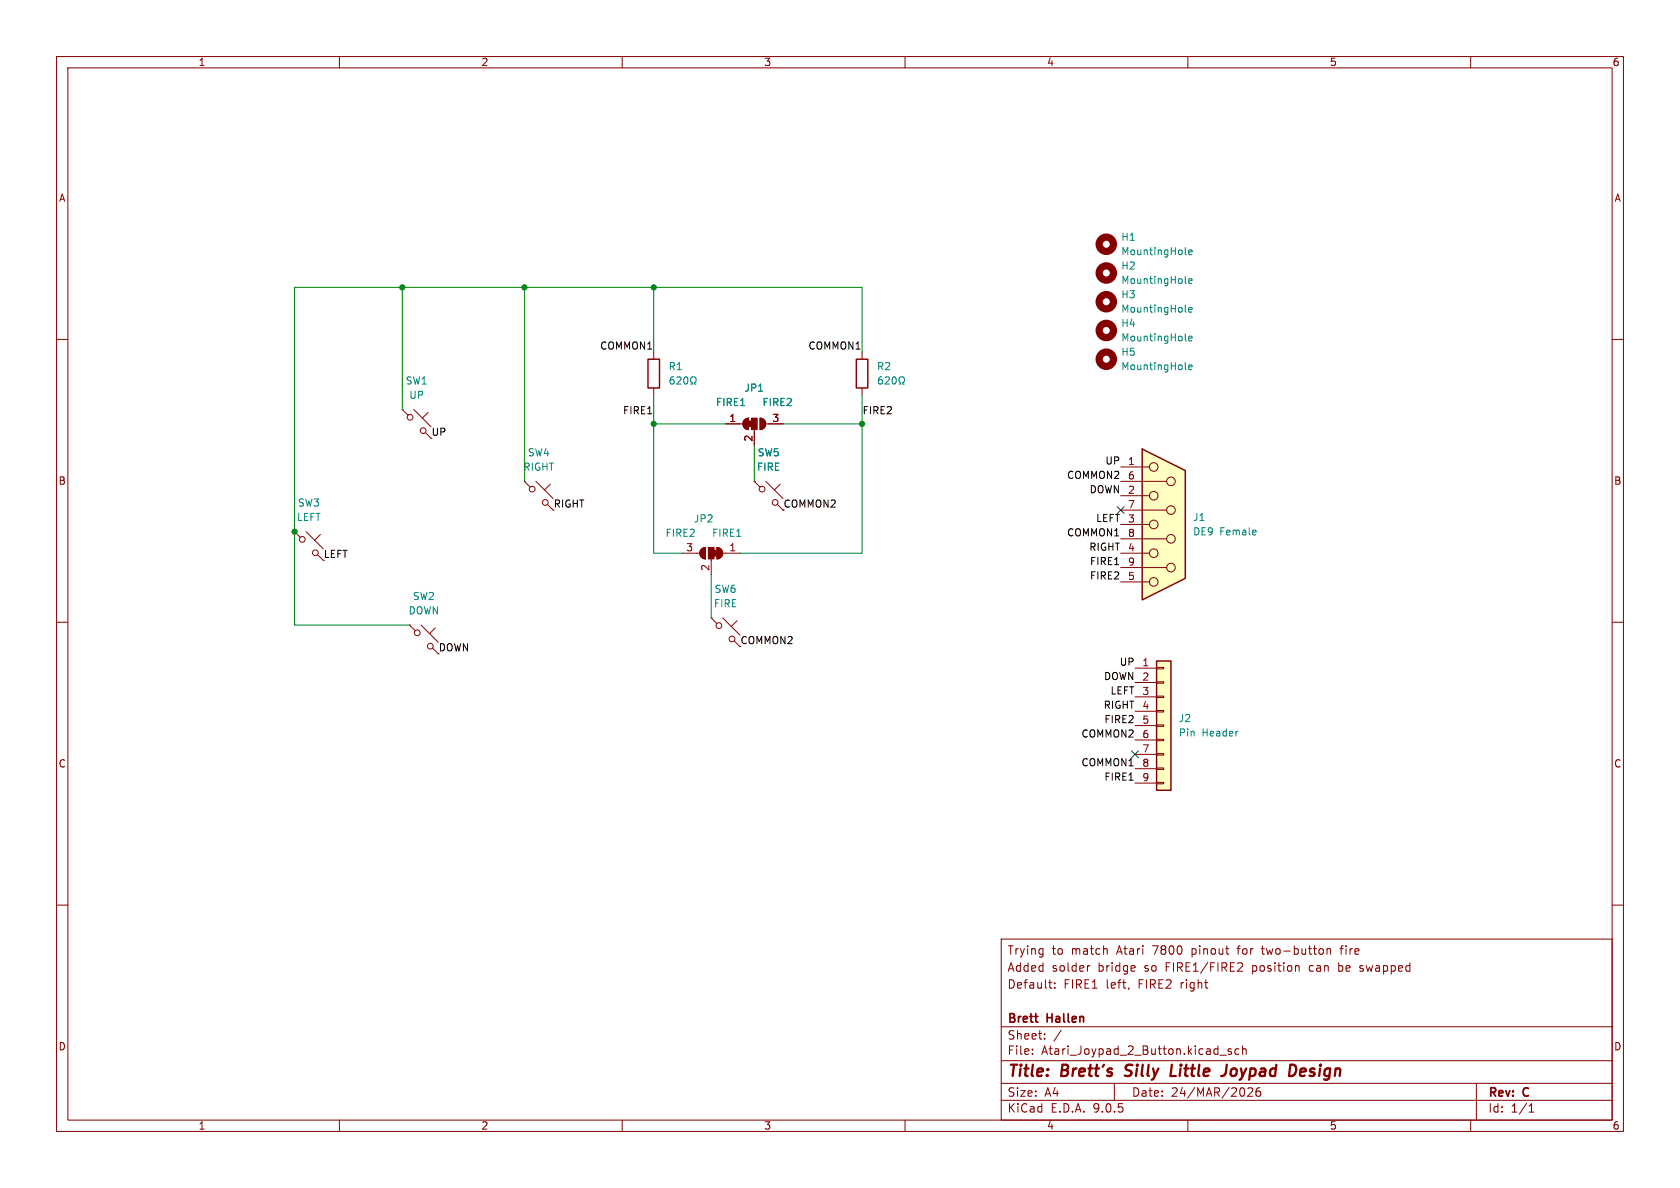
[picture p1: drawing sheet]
(kicad_sch
 (version 20250114)
 (generator "eeschema")
 (generator_version "9.0")
 (paper "A4")
 (title_block
  (title "Brett's Silly Little Joypad Design")
  (date "24/MAR/2026")
  (rev "C")
  (company "Brett Hallen")
  (comment 2 "Default: FIRE1 left, FIRE2 right")
  (comment 3 "Added solder bridge so FIRE1/FIRE2 position can be swapped")
  (comment 4 "Trying to match Atari 7800 pinout for two-button fire"))
 (lib_symbols
  (symbol "Connector:DE9_Socket"
   (pin_names
    (offset 1.016) (hide yes)) (exclude_from_sim no) (in_bom yes) (on_board yes)
   (property "Reference" "J" (at 0 13.97 0) (effects (font (size 1.27 1.27))))
   (property "Value" "DE9_Socket" (at 0 -14.605 0) (effects (font (size 1.27 1.27))))
   (property "Footprint" "" (at 0 0 0) (effects (font (size 1.27 1.27)) (hide yes)))
   (property "Datasheet" "~" (at 0 0 0) (effects (font (size 1.27 1.27)) (hide yes)))
   (property "Description" "9-pin D-SUB connector, socket (female)" (at 0 0 0) (effects (font (size 1.27 1.27)) (hide yes)))
   (symbol "DE9_Socket_0_1"
    (polyline (pts (xy -3.81 13.335) (xy -3.81 -13.335) (xy 3.81 -9.525) (xy 3.81 9.525) (xy -3.81 13.335)) (stroke (width 0.254) (type default)) (fill (type background)))
    (polyline (pts (xy -3.81 10.16) (xy -2.54 10.16)) (stroke (width 0) (type default)) (fill (type none)))
    (polyline (pts (xy -3.81 7.62) (xy 0.508 7.62)) (stroke (width 0) (type default)) (fill (type none)))
    (polyline (pts (xy -3.81 5.08) (xy -2.54 5.08)) (stroke (width 0) (type default)) (fill (type none)))
    (polyline (pts (xy -3.81 2.54) (xy 0.508 2.54)) (stroke (width 0) (type default)) (fill (type none)))
    (polyline (pts (xy -3.81 0) (xy -2.54 0)) (stroke (width 0) (type default)) (fill (type none)))
    (polyline (pts (xy -3.81 -2.54) (xy 0.508 -2.54)) (stroke (width 0) (type default)) (fill (type none)))
    (polyline (pts (xy -3.81 -5.08) (xy -2.54 -5.08)) (stroke (width 0) (type default)) (fill (type none)))
    (polyline (pts (xy -3.81 -7.62) (xy 0.508 -7.62)) (stroke (width 0) (type default)) (fill (type none)))
    (polyline (pts (xy -3.81 -10.16) (xy -2.54 -10.16)) (stroke (width 0) (type default)) (fill (type none)))
    (circle (center -1.778 10.16) (radius 0.762) (stroke (width 0) (type default)) (fill (type none)))
    (circle (center -1.778 5.08) (radius 0.762) (stroke (width 0) (type default)) (fill (type none)))
    (circle (center -1.778 0) (radius 0.762) (stroke (width 0) (type default)) (fill (type none)))
    (circle (center -1.778 -5.08) (radius 0.762) (stroke (width 0) (type default)) (fill (type none)))
    (circle (center -1.778 -10.16) (radius 0.762) (stroke (width 0) (type default)) (fill (type none)))
    (circle (center 1.27 7.62) (radius 0.762) (stroke (width 0) (type default)) (fill (type none)))
    (circle (center 1.27 2.54) (radius 0.762) (stroke (width 0) (type default)) (fill (type none)))
    (circle (center 1.27 -2.54) (radius 0.762) (stroke (width 0) (type default)) (fill (type none)))
    (circle (center 1.27 -7.62) (radius 0.762) (stroke (width 0) (type default)) (fill (type none))))
   (symbol "DE9_Socket_1_1"
    (pin passive line (at -7.62 10.16 0) (length 3.81) (name "1" (effects (font (size 1.27 1.27)))) (number "1" (effects (font (size 1.27 1.27)))))
    (pin passive line (at -7.62 7.62 0) (length 3.81) (name "6" (effects (font (size 1.27 1.27)))) (number "6" (effects (font (size 1.27 1.27)))))
    (pin passive line (at -7.62 5.08 0) (length 3.81) (name "2" (effects (font (size 1.27 1.27)))) (number "2" (effects (font (size 1.27 1.27)))))
    (pin passive line (at -7.62 2.54 0) (length 3.81) (name "7" (effects (font (size 1.27 1.27)))) (number "7" (effects (font (size 1.27 1.27)))))
    (pin passive line (at -7.62 0 0) (length 3.81) (name "3" (effects (font (size 1.27 1.27)))) (number "3" (effects (font (size 1.27 1.27)))))
    (pin passive line (at -7.62 -2.54 0) (length 3.81) (name "8" (effects (font (size 1.27 1.27)))) (number "8" (effects (font (size 1.27 1.27)))))
    (pin passive line (at -7.62 -5.08 0) (length 3.81) (name "4" (effects (font (size 1.27 1.27)))) (number "4" (effects (font (size 1.27 1.27)))))
    (pin passive line (at -7.62 -7.62 0) (length 3.81) (name "9" (effects (font (size 1.27 1.27)))) (number "9" (effects (font (size 1.27 1.27)))))
    (pin passive line (at -7.62 -10.16 0) (length 3.81) (name "5" (effects (font (size 1.27 1.27)))) (number "5" (effects (font (size 1.27 1.27))))))
   (embedded_fonts no))
  (symbol "Connector_Generic:Conn_01x09"
   (pin_names
    (offset 1.016) (hide yes)) (exclude_from_sim no) (in_bom yes) (on_board yes)
   (property "Reference" "J" (at 0 12.7 0) (effects (font (size 1.27 1.27))))
   (property "Value" "Conn_01x09" (at 0 -12.7 0) (effects (font (size 1.27 1.27))))
   (property "Footprint" "" (at 0 0 0) (effects (font (size 1.27 1.27)) (hide yes)))
   (property "Datasheet" "~" (at 0 0 0) (effects (font (size 1.27 1.27)) (hide yes)))
   (property "Description" "Generic connector, single row, 01x09, script generated (kicad-library-utils/schlib/autogen/connector/)" (at 0 0 0) (effects (font (size 1.27 1.27)) (hide yes)))
   (symbol "Conn_01x09_1_1"
    (rectangle (start -1.27 11.43) (end 1.27 -11.43) (stroke (width 0.254) (type default)) (fill (type background)))
    (rectangle (start -1.27 10.287) (end 0 10.033) (stroke (width 0.1524) (type default)) (fill (type none)))
    (rectangle (start -1.27 7.747) (end 0 7.493) (stroke (width 0.1524) (type default)) (fill (type none)))
    (rectangle (start -1.27 5.207) (end 0 4.953) (stroke (width 0.1524) (type default)) (fill (type none)))
    (rectangle (start -1.27 2.667) (end 0 2.413) (stroke (width 0.1524) (type default)) (fill (type none)))
    (rectangle (start -1.27 0.127) (end 0 -0.127) (stroke (width 0.1524) (type default)) (fill (type none)))
    (rectangle (start -1.27 -2.413) (end 0 -2.667) (stroke (width 0.1524) (type default)) (fill (type none)))
    (rectangle (start -1.27 -4.953) (end 0 -5.207) (stroke (width 0.1524) (type default)) (fill (type none)))
    (rectangle (start -1.27 -7.493) (end 0 -7.747) (stroke (width 0.1524) (type default)) (fill (type none)))
    (rectangle (start -1.27 -10.033) (end 0 -10.287) (stroke (width 0.1524) (type default)) (fill (type none)))
    (pin passive line (at -5.08 10.16 0) (length 3.81) (name "Pin_1" (effects (font (size 1.27 1.27)))) (number "1" (effects (font (size 1.27 1.27)))))
    (pin passive line (at -5.08 7.62 0) (length 3.81) (name "Pin_2" (effects (font (size 1.27 1.27)))) (number "2" (effects (font (size 1.27 1.27)))))
    (pin passive line (at -5.08 5.08 0) (length 3.81) (name "Pin_3" (effects (font (size 1.27 1.27)))) (number "3" (effects (font (size 1.27 1.27)))))
    (pin passive line (at -5.08 2.54 0) (length 3.81) (name "Pin_4" (effects (font (size 1.27 1.27)))) (number "4" (effects (font (size 1.27 1.27)))))
    (pin passive line (at -5.08 0 0) (length 3.81) (name "Pin_5" (effects (font (size 1.27 1.27)))) (number "5" (effects (font (size 1.27 1.27)))))
    (pin passive line (at -5.08 -2.54 0) (length 3.81) (name "Pin_6" (effects (font (size 1.27 1.27)))) (number "6" (effects (font (size 1.27 1.27)))))
    (pin passive line (at -5.08 -5.08 0) (length 3.81) (name "Pin_7" (effects (font (size 1.27 1.27)))) (number "7" (effects (font (size 1.27 1.27)))))
    (pin passive line (at -5.08 -7.62 0) (length 3.81) (name "Pin_8" (effects (font (size 1.27 1.27)))) (number "8" (effects (font (size 1.27 1.27)))))
    (pin passive line (at -5.08 -10.16 0) (length 3.81) (name "Pin_9" (effects (font (size 1.27 1.27)))) (number "9" (effects (font (size 1.27 1.27))))))
   (embedded_fonts no))
  (symbol "Device:R"
   (pin_numbers (hide yes))
   (pin_names
    (offset 0)) (exclude_from_sim no) (in_bom yes) (on_board yes)
   (property "Reference" "R" (at 2.032 0 90) (effects (font (size 1.27 1.27))))
   (property "Value" "R" (at 0 0 90) (effects (font (size 1.27 1.27))))
   (property "Footprint" "" (at -1.778 0 90) (effects (font (size 1.27 1.27)) (hide yes)))
   (property "Datasheet" "~" (at 0 0 0) (effects (font (size 1.27 1.27)) (hide yes)))
   (property "Description" "Resistor" (at 0 0 0) (effects (font (size 1.27 1.27)) (hide yes)))
   (symbol "R_0_1"
    (rectangle (start -1.016 -2.54) (end 1.016 2.54) (stroke (width 0.254) (type default)) (fill (type none))))
   (symbol "R_1_1"
    (pin passive line (at 0 3.81 270) (length 1.27) (name "~" (effects (font (size 1.27 1.27)))) (number "1" (effects (font (size 1.27 1.27)))))
    (pin passive line (at 0 -3.81 90) (length 1.27) (name "~" (effects (font (size 1.27 1.27)))) (number "2" (effects (font (size 1.27 1.27))))))
   (embedded_fonts no))
  (symbol "Jumper:SolderJumper_3_Bridged12"
   (pin_names
    (offset 0) (hide yes)) (exclude_from_sim no) (in_bom no) (on_board yes)
   (property "Reference" "JP" (at -2.54 -2.54 0) (effects (font (size 1.27 1.27))))
   (property "Value" "SolderJumper_3_Bridged12" (at 0 2.794 0) (effects (font (size 1.27 1.27))))
   (property "Footprint" "" (at 0 0 0) (effects (font (size 1.27 1.27)) (hide yes)))
   (property "Datasheet" "~" (at 0 0 0) (effects (font (size 1.27 1.27)) (hide yes)))
   (property "Description" "3-pole Solder Jumper, pins 1+2 closed/bridged" (at 0 0 0) (effects (font (size 1.27 1.27)) (hide yes)))
   (symbol "SolderJumper_3_Bridged12_0_1"
    (polyline (pts (xy -2.54 0) (xy -2.032 0)) (stroke (width 0) (type default)) (fill (type none)))
    (polyline (pts (xy -1.016 1.016) (xy -1.016 -1.016)) (stroke (width 0) (type default)) (fill (type none)))
    (rectangle (start -1.016 0.508) (end -0.508 -0.508) (stroke (width 0) (type default)) (fill (type outline)))
    (arc (start -1.016 -1.016) (mid -2.0276 0) (end -1.016 1.016) (stroke (width 0) (type default)) (fill (type none)))
    (arc (start -1.016 -1.016) (mid -2.0276 0) (end -1.016 1.016) (stroke (width 0) (type default)) (fill (type outline)))
    (rectangle (start -0.508 1.016) (end 0.508 -1.016) (stroke (width 0) (type default)) (fill (type outline)))
    (polyline (pts (xy 0 -1.27) (xy 0 -1.016)) (stroke (width 0) (type default)) (fill (type none)))
    (arc (start 1.016 1.016) (mid 2.0276 0) (end 1.016 -1.016) (stroke (width 0) (type default)) (fill (type none)))
    (arc (start 1.016 1.016) (mid 2.0276 0) (end 1.016 -1.016) (stroke (width 0) (type default)) (fill (type outline)))
    (polyline (pts (xy 1.016 1.016) (xy 1.016 -1.016)) (stroke (width 0) (type default)) (fill (type none)))
    (polyline (pts (xy 2.54 0) (xy 2.032 0)) (stroke (width 0) (type default)) (fill (type none))))
   (symbol "SolderJumper_3_Bridged12_1_1"
    (pin passive line (at -5.08 0 0) (length 2.54) (name "A" (effects (font (size 1.27 1.27)))) (number "1" (effects (font (size 1.27 1.27)))))
    (pin passive line (at 0 -3.81 90) (length 2.54) (name "C" (effects (font (size 1.27 1.27)))) (number "2" (effects (font (size 1.27 1.27)))))
    (pin passive line (at 5.08 0 180) (length 2.54) (name "B" (effects (font (size 1.27 1.27)))) (number "3" (effects (font (size 1.27 1.27))))))
   (embedded_fonts no))
  (symbol "Mechanical:MountingHole"
   (pin_names
    (offset 1.016)) (exclude_from_sim no) (in_bom no) (on_board yes)
   (property "Reference" "H" (at 0 5.08 0) (effects (font (size 1.27 1.27))))
   (property "Value" "MountingHole" (at 0 3.175 0) (effects (font (size 1.27 1.27))))
   (property "Footprint" "" (at 0 0 0) (effects (font (size 1.27 1.27)) (hide yes)))
   (property "Datasheet" "~" (at 0 0 0) (effects (font (size 1.27 1.27)) (hide yes)))
   (property "Description" "Mounting Hole without connection" (at 0 0 0) (effects (font (size 1.27 1.27)) (hide yes)))
   (symbol "MountingHole_0_1"
    (circle (center 0 0) (radius 1.27) (stroke (width 1.27) (type default)) (fill (type none))))
   (embedded_fonts no))
  (symbol "Switch:SW_Push_45deg"
   (pin_numbers (hide yes))
   (pin_names
    (offset 1.016) (hide yes)) (exclude_from_sim no) (in_bom yes) (on_board yes)
   (property "Reference" "SW" (at 3.048 1.016 0) (effects (font (size 1.27 1.27)) (justify left)))
   (property "Value" "SW_Push_45deg" (at 0 -3.81 0) (effects (font (size 1.27 1.27))))
   (property "Footprint" "" (at 0 0 0) (effects (font (size 1.27 1.27)) (hide yes)))
   (property "Datasheet" "~" (at 0 0 0) (effects (font (size 1.27 1.27)) (hide yes)))
   (property "Description" "Push button switch, normally open, two pins, 45° tilted" (at 0 0 0) (effects (font (size 1.27 1.27)) (hide yes)))
   (symbol "SW_Push_45deg_0_1"
    (polyline (pts (xy -2.54 2.54) (xy -1.524 1.524) (xy -1.524 1.524)) (stroke (width 0) (type default)) (fill (type none)))
    (circle (center -1.1684 1.1684) (radius 0.508) (stroke (width 0) (type default)) (fill (type none)))
    (polyline (pts (xy -0.508 2.54) (xy 2.54 -0.508)) (stroke (width 0) (type default)) (fill (type none)))
    (polyline (pts (xy 1.016 1.016) (xy 2.032 2.032)) (stroke (width 0) (type default)) (fill (type none)))
    (circle (center 1.143 -1.1938) (radius 0.508) (stroke (width 0) (type default)) (fill (type none)))
    (polyline (pts (xy 1.524 -1.524) (xy 2.54 -2.54) (xy 2.54 -2.54) (xy 2.54 -2.54)) (stroke (width 0) (type default)) (fill (type none)))
    (pin passive line (at -2.54 2.54 0) (length 0) (name "1" (effects (font (size 1.27 1.27)))) (number "1" (effects (font (size 1.27 1.27)))))
    (pin passive line (at 2.54 -2.54 180) (length 0) (name "2" (effects (font (size 1.27 1.27)))) (number "2" (effects (font (size 1.27 1.27))))))
   (embedded_fonts no)))
 (junction
  (at 71.12 50.8)
  (diameter 0)
  (color 0 0 0 0))
 (junction
  (at 115.57 74.93)
  (diameter 0)
  (color 0 0 0 0))
 (junction
  (at 92.71 50.8)
  (diameter 0)
  (color 0 0 0 0))
 (junction
  (at 115.57 50.8)
  (diameter 0)
  (color 0 0 0 0))
 (junction
  (at 152.4 74.93)
  (diameter 0)
  (color 0 0 0 0))
 (junction
  (at 52.07 93.98)
  (diameter 0)
  (color 0 0 0 0))
 (no_connect
  (at 200.66 133.35))
 (no_connect
  (at 198.12 90.17))
 (wire
  (pts (xy 92.71 50.8) (xy 115.57 50.8))
  (stroke (width 0) (type default)))
 (wire
  (pts (xy 125.73 101.6) (xy 125.73 109.22))
  (stroke (width 0) (type default)))
 (wire
  (pts (xy 92.71 50.8) (xy 92.71 85.09))
  (stroke (width 0) (type default)))
 (wire
  (pts (xy 152.4 50.8) (xy 115.57 50.8))
  (stroke (width 0) (type default)))
 (wire
  (pts (xy 115.57 50.8) (xy 115.57 62.23))
  (stroke (width 0) (type default)))
 (wire
  (pts (xy 72.39 110.49) (xy 52.07 110.49))
  (stroke (width 0) (type default)))
 (wire
  (pts (xy 133.35 78.74) (xy 133.35 85.09))
  (stroke (width 0) (type default)))
 (wire
  (pts (xy 71.12 72.39) (xy 71.12 50.8))
  (stroke (width 0) (type default)))
 (wire
  (pts (xy 52.07 110.49) (xy 52.07 93.98))
  (stroke (width 0) (type default)))
 (wire
  (pts (xy 71.12 50.8) (xy 92.71 50.8))
  (stroke (width 0) (type default)))
 (wire
  (pts (xy 120.65 97.79) (xy 115.57 97.79))
  (stroke (width 0) (type default)))
 (wire
  (pts (xy 152.4 74.93) (xy 152.4 69.85))
  (stroke (width 0) (type default)))
 (wire
  (pts (xy 52.07 50.8) (xy 71.12 50.8))
  (stroke (width 0) (type default)))
 (wire
  (pts (xy 152.4 74.93) (xy 152.4 97.79))
  (stroke (width 0) (type default)))
 (wire
  (pts (xy 115.57 74.93) (xy 128.27 74.93))
  (stroke (width 0) (type default)))
 (wire
  (pts (xy 130.81 97.79) (xy 152.4 97.79))
  (stroke (width 0) (type default)))
 (wire
  (pts (xy 115.57 74.93) (xy 115.57 97.79))
  (stroke (width 0) (type default)))
 (wire
  (pts (xy 138.43 74.93) (xy 152.4 74.93))
  (stroke (width 0) (type default)))
 (wire
  (pts (xy 115.57 74.93) (xy 115.57 69.85))
  (stroke (width 0) (type default)))
 (wire
  (pts (xy 152.4 62.23) (xy 152.4 50.8))
  (stroke (width 0) (type default)))
 (wire
  (pts (xy 52.07 93.98) (xy 52.07 50.8))
  (stroke (width 0) (type default)))
 (label "COMMON2"
  (at 200.66 130.81 180)
  (effects (font (size 1.27 1.27)) (justify right bottom)))
 (label "RIGHT"
  (at 200.66 125.73 180)
  (effects (font (size 1.27 1.27)) (justify right bottom)))
 (label "FIRE1"
  (at 200.66 138.43 180)
  (effects (font (size 1.27 1.27)) (justify right bottom)))
 (label "COMMON2"
  (at 138.43 90.17 0)
  (effects (font (size 1.27 1.27)) (justify left bottom)))
 (label "DOWN"
  (at 200.66 120.65 180)
  (effects (font (size 1.27 1.27)) (justify right bottom)))
 (label "COMMON1"
  (at 200.66 135.89 180)
  (effects (font (size 1.27 1.27)) (justify right bottom)))
 (label "RIGHT"
  (at 97.79 90.17 0)
  (effects (font (size 1.27 1.27)) (justify left bottom)))
 (label "FIRE1"
  (at 115.57 73.66 180)
  (effects (font (size 1.27 1.27)) (justify right bottom)))
 (label "FIRE2"
  (at 152.4 73.66 0)
  (effects (font (size 1.27 1.27)) (justify left bottom)))
 (label "UP"
  (at 76.2 77.47 0)
  (effects (font (size 1.27 1.27)) (justify left bottom)))
 (label "DOWN"
  (at 77.47 115.57 0)
  (effects (font (size 1.27 1.27)) (justify left bottom)))
 (label "FIRE2"
  (at 200.66 128.27 180)
  (effects (font (size 1.27 1.27)) (justify right bottom)))
 (label "DOWN"
  (at 198.12 87.63 180)
  (effects (font (size 1.27 1.27)) (justify right bottom)))
 (label "COMMON1"
  (at 152.4 62.23 180)
  (effects (font (size 1.27 1.27)) (justify right bottom)))
 (label "COMMON2"
  (at 130.81 114.3 0)
  (effects (font (size 1.27 1.27)) (justify left bottom)))
 (label "UP"
  (at 200.66 118.11 180)
  (effects (font (size 1.27 1.27)) (justify right bottom)))
 (label "COMMON2"
  (at 198.12 85.09 180)
  (effects (font (size 1.27 1.27)) (justify right bottom)))
 (label "LEFT"
  (at 200.66 123.19 180)
  (effects (font (size 1.27 1.27)) (justify right bottom)))
 (label "UP"
  (at 198.12 82.55 180)
  (effects (font (size 1.27 1.27)) (justify right bottom)))
 (label "COMMON1"
  (at 198.12 95.25 180)
  (effects (font (size 1.27 1.27)) (justify right bottom)))
 (label "LEFT"
  (at 57.15 99.06 0)
  (effects (font (size 1.27 1.27)) (justify left bottom)))
 (label "RIGHT"
  (at 198.12 97.79 180)
  (effects (font (size 1.27 1.27)) (justify right bottom)))
 (label "FIRE2"
  (at 198.12 102.87 180)
  (effects (font (size 1.27 1.27)) (justify right bottom)))
 (label "COMMON1"
  (at 115.57 62.23 180)
  (effects (font (size 1.27 1.27)) (justify right bottom)))
 (label "FIRE1"
  (at 198.12 100.33 180)
  (effects (font (size 1.27 1.27)) (justify right bottom)))
 (label "LEFT"
  (at 198.12 92.71 180)
  (effects (font (size 1.27 1.27)) (justify right bottom)))
 (symbol
  (lib_id "Switch:SW_Push_45deg")
  (at 128.27 111.76 0)
  (unit 1)
  (exclude_from_sim no)
  (in_bom yes)
  (on_board yes)
  (dnp no)
  (fields_autoplaced yes)
  (property "Reference" "SW6" (at 128.27 104.14 0) (effects (font (size 1.27 1.27))))
  (property "Value" "FIRE" (at 128.27 106.68 0) (effects (font (size 1.27 1.27))))
  (property "Footprint" "Button_Switch_THT:SW_PUSH-12mm" (at 128.27 111.76 0) (effects (font (size 1.27 1.27)) (hide yes)))
  (property "Datasheet" "~" (at 128.27 111.76 0) (effects (font (size 1.27 1.27)) (hide yes)))
  (property "Description" "Push button switch, normally open, two pins, 45° tilted" (at 128.27 111.76 0) (effects (font (size 1.27 1.27)) (hide yes)))
  (pin "2")
  (pin "1"))
 (symbol
  (lib_id "Switch:SW_Push_45deg")
  (at 135.89 87.63 0)
  (unit 1)
  (exclude_from_sim no)
  (in_bom yes)
  (on_board yes)
  (dnp no)
  (fields_autoplaced yes)
  (property "Reference" "SW5" (at 135.89 80.01 0) (effects (font (size 1.27 1.27))))
  (property "Value" "FIRE" (at 135.89 82.55 0) (effects (font (size 1.27 1.27))))
  (property "Footprint" "Button_Switch_THT:SW_PUSH-12mm" (at 135.89 87.63 0) (effects (font (size 1.27 1.27)) (hide yes)))
  (property "Datasheet" "~" (at 135.89 87.63 0) (effects (font (size 1.27 1.27)) (hide yes)))
  (property "Description" "Push button switch, normally open, two pins, 45° tilted" (at 135.89 87.63 0) (effects (font (size 1.27 1.27)) (hide yes)))
  (pin "2")
  (pin "1"))
 (symbol
  (lib_id "Device:R")
  (at 115.57 66.04 180)
  (unit 1)
  (exclude_from_sim no)
  (in_bom yes)
  (on_board yes)
  (dnp no)
  (fields_autoplaced yes)
  (property "Reference" "R1" (at 118.11 64.7699 0) (effects (font (size 1.27 1.27)) (justify right)))
  (property "Value" "620Ω" (at 118.11 67.3099 0) (effects (font (size 1.27 1.27)) (justify right)))
  (property "Footprint" "Resistor_THT:R_Axial_DIN0207_L6.3mm_D2.5mm_P7.62mm_Horizontal" (at 117.348 66.04 90) (effects (font (size 1.27 1.27)) (hide yes)))
  (property "Datasheet" "~" (at 115.57 66.04 0) (effects (font (size 1.27 1.27)) (hide yes)))
  (property "Description" "Resistor" (at 115.57 66.04 0) (effects (font (size 1.27 1.27)) (hide yes)))
  (pin "1")
  (pin "2"))
 (symbol
  (lib_id "Switch:SW_Push_45deg")
  (at 74.93 113.03 0)
  (unit 1)
  (exclude_from_sim no)
  (in_bom yes)
  (on_board yes)
  (dnp no)
  (fields_autoplaced yes)
  (property "Reference" "SW2" (at 74.93 105.41 0) (effects (font (size 1.27 1.27))))
  (property "Value" "DOWN" (at 74.93 107.95 0) (effects (font (size 1.27 1.27))))
  (property "Footprint" "Button_Switch_THT:SW_PUSH-12mm" (at 74.93 113.03 0) (effects (font (size 1.27 1.27)) (hide yes)))
  (property "Datasheet" "~" (at 74.93 113.03 0) (effects (font (size 1.27 1.27)) (hide yes)))
  (property "Description" "Push button switch, normally open, two pins, 45° tilted" (at 74.93 113.03 0) (effects (font (size 1.27 1.27)) (hide yes)))
  (pin "2")
  (pin "1"))
 (symbol
  (lib_id "Mechanical:MountingHole")
  (at 195.58 58.42 0)
  (unit 1)
  (exclude_from_sim no)
  (in_bom no)
  (on_board yes)
  (dnp no)
  (fields_autoplaced yes)
  (property "Reference" "H4" (at 198.12 57.1499 0) (effects (font (size 1.27 1.27)) (justify left)))
  (property "Value" "MountingHole" (at 198.12 59.6899 0) (effects (font (size 1.27 1.27)) (justify left)))
  (property "Footprint" "MountingHole:MountingHole_3.2mm_M3_DIN965" (at 195.58 58.42 0) (effects (font (size 1.27 1.27)) (hide yes)))
  (property "Datasheet" "~" (at 195.58 58.42 0) (effects (font (size 1.27 1.27)) (hide yes)))
  (property "Description" "Mounting Hole without connection" (at 195.58 58.42 0) (effects (font (size 1.27 1.27)) (hide yes))))
 (symbol
  (lib_id "Device:R")
  (at 152.4 66.04 180)
  (unit 1)
  (exclude_from_sim no)
  (in_bom yes)
  (on_board yes)
  (dnp no)
  (fields_autoplaced yes)
  (property "Reference" "R2" (at 154.94 64.7699 0) (effects (font (size 1.27 1.27)) (justify right)))
  (property "Value" "620Ω" (at 154.94 67.3099 0) (effects (font (size 1.27 1.27)) (justify right)))
  (property "Footprint" "Resistor_THT:R_Axial_DIN0207_L6.3mm_D2.5mm_P7.62mm_Horizontal" (at 154.178 66.04 90) (effects (font (size 1.27 1.27)) (hide yes)))
  (property "Datasheet" "~" (at 152.4 66.04 0) (effects (font (size 1.27 1.27)) (hide yes)))
  (property "Description" "Resistor" (at 152.4 66.04 0) (effects (font (size 1.27 1.27)) (hide yes)))
  (pin "1")
  (pin "2"))
 (symbol
  (lib_id "Switch:SW_Push_45deg")
  (at 73.66 74.93 0)
  (unit 1)
  (exclude_from_sim no)
  (in_bom yes)
  (on_board yes)
  (dnp no)
  (fields_autoplaced yes)
  (property "Reference" "SW1" (at 73.66 67.31 0) (effects (font (size 1.27 1.27))))
  (property "Value" "UP" (at 73.66 69.85 0) (effects (font (size 1.27 1.27))))
  (property "Footprint" "Button_Switch_THT:SW_PUSH-12mm" (at 73.66 74.93 0) (effects (font (size 1.27 1.27)) (hide yes)))
  (property "Datasheet" "~" (at 73.66 74.93 0) (effects (font (size 1.27 1.27)) (hide yes)))
  (property "Description" "Push button switch, normally open, two pins, 45° tilted" (at 73.66 74.93 0) (effects (font (size 1.27 1.27)) (hide yes)))
  (pin "2")
  (pin "1"))
 (symbol
  (lib_id "Jumper:SolderJumper_3_Bridged12")
  (at 133.35 74.93 0)
  (unit 1)
  (exclude_from_sim no)
  (in_bom no)
  (on_board yes)
  (dnp no)
  (fields_autoplaced yes)
  (property "Reference" "JP1" (at 133.35 68.58 0) (effects (font (size 1.27 1.27))))
  (property "Value" "FIRE1   FIRE2" (at 133.35 71.12 0) (effects (font (size 1.27 1.27))))
  (property "Footprint" "Jumper:SolderJumper-3_P1.3mm_Bridged12_RoundedPad1.0x1.5mm" (at 133.35 74.93 0) (effects (font (size 1.27 1.27)) (hide yes)))
  (property "Datasheet" "~" (at 133.35 74.93 0) (effects (font (size 1.27 1.27)) (hide yes)))
  (property "Description" "3-pole Solder Jumper, pins 1+2 closed/bridged" (at 133.35 74.93 0) (effects (font (size 1.27 1.27)) (hide yes)))
  (pin "3")
  (pin "2")
  (pin "1"))
 (symbol
  (lib_id "Connector:DE9_Socket")
  (at 205.74 92.71 0)
  (unit 1)
  (exclude_from_sim no)
  (in_bom yes)
  (on_board yes)
  (dnp no)
  (fields_autoplaced yes)
  (property "Reference" "J1" (at 210.82 91.4399 0) (effects (font (size 1.27 1.27)) (justify left)))
  (property "Value" "DE9 Female" (at 210.82 93.9799 0) (effects (font (size 1.27 1.27)) (justify left)))
  (property "Footprint" "Connector_Dsub:DSUB-9_Socket_EdgeMount_P2.77mm" (at 205.74 92.71 0) (effects (font (size 1.27 1.27)) (hide yes)))
  (property "Datasheet" "~" (at 205.74 92.71 0) (effects (font (size 1.27 1.27)) (hide yes)))
  (property "Description" "9-pin D-SUB connector, socket (female)" (at 205.74 92.71 0) (effects (font (size 1.27 1.27)) (hide yes)))
  (pin "6")
  (pin "2")
  (pin "7")
  (pin "1")
  (pin "9")
  (pin "4")
  (pin "8")
  (pin "3")
  (pin "5"))
 (symbol
  (lib_id "Switch:SW_Push_45deg")
  (at 54.61 96.52 0)
  (unit 1)
  (exclude_from_sim no)
  (in_bom yes)
  (on_board yes)
  (dnp no)
  (fields_autoplaced yes)
  (property "Reference" "SW3" (at 54.61 88.9 0) (effects (font (size 1.27 1.27))))
  (property "Value" "LEFT" (at 54.61 91.44 0) (effects (font (size 1.27 1.27))))
  (property "Footprint" "Button_Switch_THT:SW_PUSH-12mm" (at 54.61 96.52 0) (effects (font (size 1.27 1.27)) (hide yes)))
  (property "Datasheet" "~" (at 54.61 96.52 0) (effects (font (size 1.27 1.27)) (hide yes)))
  (property "Description" "Push button switch, normally open, two pins, 45° tilted" (at 54.61 96.52 0) (effects (font (size 1.27 1.27)) (hide yes)))
  (pin "2")
  (pin "1"))
 (symbol
  (lib_id "Switch:SW_Push_45deg")
  (at 95.25 87.63 0)
  (unit 1)
  (exclude_from_sim no)
  (in_bom yes)
  (on_board yes)
  (dnp no)
  (fields_autoplaced yes)
  (property "Reference" "SW4" (at 95.25 80.01 0) (effects (font (size 1.27 1.27))))
  (property "Value" "RIGHT" (at 95.25 82.55 0) (effects (font (size 1.27 1.27))))
  (property "Footprint" "Button_Switch_THT:SW_PUSH-12mm" (at 95.25 87.63 0) (effects (font (size 1.27 1.27)) (hide yes)))
  (property "Datasheet" "~" (at 95.25 87.63 0) (effects (font (size 1.27 1.27)) (hide yes)))
  (property "Description" "Push button switch, normally open, two pins, 45° tilted" (at 95.25 87.63 0) (effects (font (size 1.27 1.27)) (hide yes)))
  (pin "2")
  (pin "1"))
 (symbol
  (lib_id "Mechanical:MountingHole")
  (at 195.58 43.18 0)
  (unit 1)
  (exclude_from_sim no)
  (in_bom no)
  (on_board yes)
  (dnp no)
  (fields_autoplaced yes)
  (property "Reference" "H1" (at 198.12 41.9099 0) (effects (font (size 1.27 1.27)) (justify left)))
  (property "Value" "MountingHole" (at 198.12 44.4499 0) (effects (font (size 1.27 1.27)) (justify left)))
  (property "Footprint" "MountingHole:MountingHole_3.2mm_M3_DIN965" (at 195.58 43.18 0) (effects (font (size 1.27 1.27)) (hide yes)))
  (property "Datasheet" "~" (at 195.58 43.18 0) (effects (font (size 1.27 1.27)) (hide yes)))
  (property "Description" "Mounting Hole without connection" (at 195.58 43.18 0) (effects (font (size 1.27 1.27)) (hide yes))))
 (symbol
  (lib_id "Mechanical:MountingHole")
  (at 195.58 48.26 0)
  (unit 1)
  (exclude_from_sim no)
  (in_bom no)
  (on_board yes)
  (dnp no)
  (fields_autoplaced yes)
  (property "Reference" "H2" (at 198.12 46.9899 0) (effects (font (size 1.27 1.27)) (justify left)))
  (property "Value" "MountingHole" (at 198.12 49.5299 0) (effects (font (size 1.27 1.27)) (justify left)))
  (property "Footprint" "MountingHole:MountingHole_3.2mm_M3_DIN965" (at 195.58 48.26 0) (effects (font (size 1.27 1.27)) (hide yes)))
  (property "Datasheet" "~" (at 195.58 48.26 0) (effects (font (size 1.27 1.27)) (hide yes)))
  (property "Description" "Mounting Hole without connection" (at 195.58 48.26 0) (effects (font (size 1.27 1.27)) (hide yes))))
 (symbol
  (lib_id "Jumper:SolderJumper_3_Bridged12")
  (at 125.73 97.79 0)
  (mirror y)
  (unit 1)
  (exclude_from_sim no)
  (in_bom no)
  (on_board yes)
  (dnp no)
  (property "Reference" "JP2" (at 126.238 91.694 0) (effects (font (size 1.27 1.27)) (justify left)))
  (property "Value" "FIRE2   FIRE1" (at 131.318 94.234 0) (effects (font (size 1.27 1.27)) (justify left)))
  (property "Footprint" "Jumper:SolderJumper-3_P1.3mm_Bridged12_RoundedPad1.0x1.5mm" (at 125.73 97.79 0) (effects (font (size 1.27 1.27)) (hide yes)))
  (property "Datasheet" "~" (at 125.73 97.79 0) (effects (font (size 1.27 1.27)) (hide yes)))
  (property "Description" "3-pole Solder Jumper, pins 1+2 closed/bridged" (at 125.73 97.79 0) (effects (font (size 1.27 1.27)) (hide yes)))
  (pin "3")
  (pin "2")
  (pin "1"))
 (symbol
  (lib_id "Mechanical:MountingHole")
  (at 195.58 63.5 0)
  (unit 1)
  (exclude_from_sim no)
  (in_bom no)
  (on_board yes)
  (dnp no)
  (fields_autoplaced yes)
  (property "Reference" "H5" (at 198.12 62.2299 0) (effects (font (size 1.27 1.27)) (justify left)))
  (property "Value" "MountingHole" (at 198.12 64.7699 0) (effects (font (size 1.27 1.27)) (justify left)))
  (property "Footprint" "MountingHole:MountingHole_3.2mm_M3_DIN965" (at 195.58 63.5 0) (effects (font (size 1.27 1.27)) (hide yes)))
  (property "Datasheet" "~" (at 195.58 63.5 0) (effects (font (size 1.27 1.27)) (hide yes)))
  (property "Description" "Mounting Hole without connection" (at 195.58 63.5 0) (effects (font (size 1.27 1.27)) (hide yes))))
 (symbol
  (lib_id "Mechanical:MountingHole")
  (at 195.58 53.34 0)
  (unit 1)
  (exclude_from_sim no)
  (in_bom no)
  (on_board yes)
  (dnp no)
  (fields_autoplaced yes)
  (property "Reference" "H3" (at 198.12 52.0699 0) (effects (font (size 1.27 1.27)) (justify left)))
  (property "Value" "MountingHole" (at 198.12 54.6099 0) (effects (font (size 1.27 1.27)) (justify left)))
  (property "Footprint" "MountingHole:MountingHole_3.2mm_M3_DIN965" (at 195.58 53.34 0) (effects (font (size 1.27 1.27)) (hide yes)))
  (property "Datasheet" "~" (at 195.58 53.34 0) (effects (font (size 1.27 1.27)) (hide yes)))
  (property "Description" "Mounting Hole without connection" (at 195.58 53.34 0) (effects (font (size 1.27 1.27)) (hide yes))))
 (symbol
  (lib_id "Connector_Generic:Conn_01x09")
  (at 205.74 128.27 0)
  (unit 1)
  (exclude_from_sim no)
  (in_bom yes)
  (on_board yes)
  (dnp no)
  (fields_autoplaced yes)
  (property "Reference" "J2" (at 208.28 126.9999 0) (effects (font (size 1.27 1.27)) (justify left)))
  (property "Value" "Pin Header" (at 208.28 129.5399 0) (effects (font (size 1.27 1.27)) (justify left)))
  (property "Footprint" "Connector_PinHeader_2.54mm:PinHeader_1x09_P2.54mm_Vertical" (at 205.74 128.27 0) (effects (font (size 1.27 1.27)) (hide yes)))
  (property "Datasheet" "~" (at 205.74 128.27 0) (effects (font (size 1.27 1.27)) (hide yes)))
  (property "Description" "Generic connector, single row, 01x09, script generated (kicad-library-utils/schlib/autogen/connector/)" (at 205.74 128.27 0) (effects (font (size 1.27 1.27)) (hide yes)))
  (pin "6")
  (pin "5")
  (pin "4")
  (pin "3")
  (pin "2")
  (pin "1")
  (pin "7")
  (pin "8")
  (pin "9"))
 (sheet_instances
  (path ""
   (page "1")))
 (embedded_fonts no))
